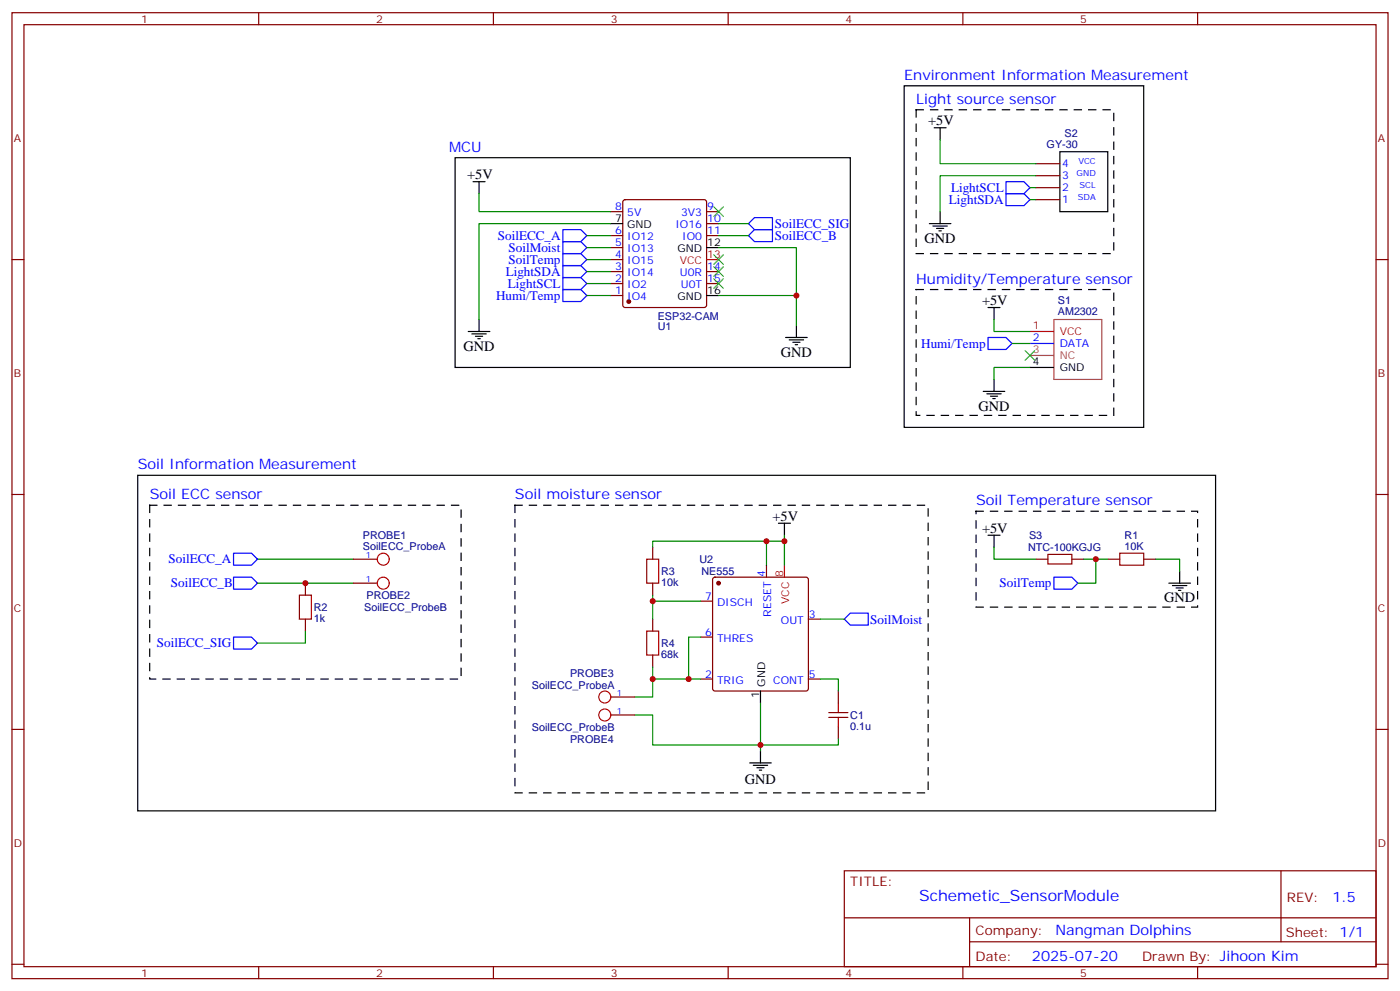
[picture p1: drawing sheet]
<svg xmlns="http://www.w3.org/2000/svg" width="412mm" height="292mm" viewBox="0 0 412 292" stroke-linecap="round" stroke-linejoin="round" font-family="sans-serif">
<g fill="none" stroke="#870000" stroke-width=".35">
<path d="M3.5 3.7h405.4v284.4h-405.4zM7.1 7.3h398.2v277.3h-398.2zM76.2 3.7v3.6M145.3 3.7v3.6M214.5 3.7v3.6M283.6 3.7v3.6M352.8 3.7v3.6M183.7 59l.4-.2h23.3l.5 .2 .2 .5v30.3l-.2 .5-.5 .2h-23.3l-.4-.2-.3-.5v-30.3zM305.2 58.8h7M305.2 55.2h7M305.2 51.7h7M305.2 48.2h7"/>
<path d="M3.5 76.4h3.6M179.9 76.4h3.5M179.9 79.9h3.5M179.9 72.9h3.5M179.9 69.4h3.5M179.9 62.3h3.5M208.1 79.9h3.6M208.1 69.4h3.6M208.1 62.3h3.6M208.1 65.8h3.6M405.3 76.4h3.6M179.9 87h3.5"/>
<path d="M179.9 83.5h3.5M208.1 83.5h3.6M3.5 145.6h3.6M405.3 145.6h3.6M90 171.7v3.5M104.1 164.6h7M104.1 171.7h7M192.3 161.1v3.5M192.3 171.7v3.5M206.4 177h3.5M210.1 170.1l.5-.2h26.8l.5 .2 .2 .5v32.1l-.2 .5-.5 .2h-26.8l-.5-.2-.2-.5v-32.1zM225.8 166.4v3.5"/>
<path d="M305.2 164.6h3.5M315.7 164.6h3.6M326.3 164.6h3.5M336.9 164.6h3.5M90 182.2v3.6M192.3 182.2v3.6M192.3 192.8v3.6M206.4 199.9h3.5M206.4 187.5h3.5M238.1 199.9h3.6M238.1 182.2h3.6M3.5 214.7h3.6"/>
<path d="M179.9 205.2h7.1M179.9 210.5h7.1M246.9 203.4v3.5M246.9 214v3.5M405.3 214.7h3.6M248.7 256.3h156.6v28.3h-156.6zM377.3 256.4v20.8M248.7 270.2h156.5M285.6 277.2h119.6M285.6 270.2v14.1M3.5 283.8h3.6M76.2 284.6v3.5"/>
<path d="M145.3 284.6v3.5M214.5 284.6v3.5M283.6 284.6v3.5M352.8 284.6v3.5M405.3 283.8h3.6"/>
</g>
<g fill="#870000" stroke="#870000" stroke-width=".35">
<circle cx="185.2" cy="88.8" r=".53"/>
<circle cx="211.7" cy="171.7" r=".53"/>
</g>
<g fill="none" stroke="#000" stroke-width=".35">
<path d="M266.3 25.3h70.6v100.5h-70.6zM275.2 37.6h3.5M276.9 37.6v3.5M134.1 46.4h116.4v61.8h-116.4zM139.3 53.5h3.6M141.1 53.5v3.5M312.2 44.7h14.1v17.6h-14.1zM179.9 65.8h3.5M208.1 72.9h3.6M273.8 65.8h6.3M274.8 66.5h4.2M275.9 67.2h2.1"/>
<path d="M276.6 67.9h.7M276.9 62.3v3.5M137.9 97.6h6.4M139 98.3h4.2M140.1 99h2.1M140.8 99.7h.7M141.1 94.1v3.5M208.1 87h3.6M231.4 99.3h6.4M234.6 95.8v3.5M291 90.5h3.6M292.8 90.5v3.6"/>
<path d="M232.5 100h4.2M233.5 100.8h2.2M234.2 101.5h.7M289.6 115.2h6.4M290.7 115.9h4.2M291.7 116.6h2.2M292.5 117.3h.7M292.8 111.7v3.5M303.4 108.2h6.9M40.6 139.9h317.5v98.8h-317.5zM229.3 154h3.5M231.1 154v3.6"/>
<path d="M291 157.6h3.6M292.8 157.6v3.5M344.3 171.7h6.4M345.4 172.4h4.2M346.4 173.1h2.1M347.1 173.8h.7M347.5 168.1v3.6M224 203.4v3.5M220.8 224.6h6.4M221.9 225.3h4.2M223 226h2.1M223.7 226.7h.7"/>
<path d="M224 221.1v3.5"/>
</g>
<g fill="none" stroke="#f00" stroke-width=".35">
<path d="M208.1 76.4h3.6M303.4 97.6h6.9M231.1 166.4v3.5"/>
<circle cx="112.9" cy="171.7" r="1.76"/>
<circle cx="112.9" cy="164.6" r="1.76"/>
<circle cx="178.2" cy="205.2" r="1.76"/>
<circle cx="178.2" cy="210.5" r="1.76"/>
</g>
<path d="M88.2 175.2h3.5v7h-3.5zM190.5 164.6h3.5v7.1h-3.5zM308.7 163.2h7v2.8h-7zM329.8 162.8h7.1v3.6h-7.1zM190.5 185.8h3.5v7h-3.5zM244.1 211.2h5.7M244.1 209.8h5.7M246.9 206.9v2.9M246.9 211.2v2.8" fill="none" stroke="#a10000" stroke-width=".35"/>
<path d="M310.4 94.1v17.6h14.2v-17.6h-14M303.4 104.6h6.9" fill="none" stroke="#a64a4a" stroke-width=".35"/>
<g fill="none" stroke="#00f" stroke-width=".35">
<path d="M296.3 57h5.3l1.8 1.8-1.8 1.7h-5.3zM296.3 53.5h5.3l1.8 1.7-1.8 1.8h-5.3zM165.8 74.6h5.3l1.8 1.8-1.8 1.8h-5.3zM165.8 71.1h5.3l1.8 1.8-1.8 1.7h-5.3zM165.8 67.6h5.3l1.8 1.8-1.8 1.7h-5.3zM165.8 78.2h5.3l1.8 1.7-1.8 1.8h-5.3zM220.5 65.8l1.7-1.7h5.3v3.5h-5.3zM220.5 69.4l1.7-1.8h5.3v3.5h-5.3zM165.8 85.2h5.3l1.8 1.8-1.8 1.8h-5.3zM165.8 81.7h5.3l1.8 1.8-1.8 1.7h-5.3zM291 99.3h5.3l1.8 1.8-1.8 1.8h-5.3zM303.4 101.1h6.9"/>
<path d="M68.8 169.9h5.3l1.7 1.8-1.7 1.7h-5.3zM68.8 162.8h5.3l1.7 1.8-1.7 1.8h-5.3zM310.4 169.9h5.3l1.8 1.8-1.8 1.7h-5.3zM68.8 187.5h5.3l1.7 1.8-1.7 1.8h-5.3zM248.7 182.2l1.8-1.7h5.3v3.5h-5.3z"/>
</g>
<g fill="none" stroke="#008700" stroke-width=".35">
<path d="M141.1 57v5.3h38.8M276.9 41.1v7.1h28.3M303.4 55.2h1.8M303.4 58.8h1.8M305.2 51.7h-28.3v10.6M172.9 79.9h7M172.9 76.4h7M172.9 72.9h7M172.9 69.4h7M179.9 65.8h-38.8v28.3M211.7 72.9h22.9v14.1M211.7 69.4h8.8"/>
<path d="M211.7 65.8h8.8M172.9 87h7M172.9 83.5h7M211.7 87h22.9v8.8M292.8 94.1v3.5h10.6M298.1 101.1h5.3M303.4 108.2h-10.6v3.5M225.8 159.3h-33.5v1.8M231.1 159.3h-5.3v7.1M231.1 157.6v8.8M75.8 164.6h28.3M75.8 171.7h28.3"/>
<path d="M192.3 175.2v7M192.3 177h14.1M292.8 161.1v3.5h12.4M319.3 164.6h7M322.8 164.6v7.1h-5.3M340.4 164.6h7.1v3.5M90 185.8v3.5h-14.2M192.3 196.4v3.5h14.1M192.3 199.9v5.3h-5.3M206.4 187.5h-3.6v12.4M241.7 199.9h5.2v3.5M241.7 182.2h7"/>
<path d="M187 210.5h5.3v8.8h54.6v-1.8M224 206.9v14.2"/>
</g>
<path d="M210.3 60.9l2.8 2.8M210.3 78.5l2.8 2.9M210.3 75l2.8 2.8M213.1 60.9l-2.8 2.8M213.1 78.5l-2.8 2.9M213.1 75l-2.8 2.8M210.3 82.1l2.8 2.8M213.1 82.1l-2.8 2.8M302 103.2l2.8 2.8M304.8 103.2l-2.8 2.8" fill="none" stroke="#3c3" stroke-width=".35"/>
<path d="M269.9 32.3h58.2v42.3h-58.2zM269.9 85.2h58.2v37.1h-58.2zM44.1 148.7h91.7v51.2h-91.7zM151.7 148.7h121.7v84.7h-121.7zM287.5 150.5h65.3v28.2h-65.3z" fill="none" stroke="#000" stroke-width=".35" stroke-dasharray="2.1 2.1"/>
<g fill="#c00">
<circle cx="234.6" cy="87" r=".88"/>
<circle cx="322.8" cy="164.6" r=".88"/>
<circle cx="90" cy="171.7" r=".88"/>
<circle cx="231.1" cy="159.3" r=".88"/>
<circle cx="225.8" cy="159.3" r=".88"/>
<circle cx="192.3" cy="177" r=".88"/>
<circle cx="202.8" cy="199.9" r=".88"/>
<circle cx="224" cy="219.3" r=".88"/>
<circle cx="192.3" cy="199.9" r=".88"/>
</g>
<text font-size="4.6" fill="#00f" x="270.8" y="265.4">Schemetic_SensorModule</text>
<g font-size="4.2" fill="#00f">
<text x="266.3" y="23.5">Environment Information Measurement</text>
<text x="269.9" y="30.6">Light source sensor</text>
<text x="132.3" y="44.7">MCU</text>
<text x="269.9" y="83.5">Humidity/Temperature sensor</text>
<text x="40.6" y="138.1">Soil Information Measurement</text>
<text x="44.1" y="147">Soil ECC sensor</text>
<text x="151.7" y="147">Soil moisture sensor</text>
<text x="287.5" y="148.7">Soil Temperature sensor</text>
<text x="392.5" y="265.6">1.5</text>
<text x="310.9" y="275.2">Nangman Dolphins</text>
<text x="304" y="283">2025-07-20</text>
</g>
<g font-size="4.2">
<text x="273.4" y="36.9">+5V</text>
<text x="137.6" y="52.8">+5V</text>
<text x="272.3" y="71.5">GND</text>
<text x="289.3" y="89.8">+5V</text>
<text x="136.5" y="103.2">GND</text>
<text x="230" y="105">GND</text>
<text x="288.2" y="120.9">GND</text>
<text x="227.5" y="153.3">+5V</text>
<text x="289.3" y="156.8">+5V</text>
<text x="342.9" y="177.3">GND</text>
<text x="219.4" y="230.7">GND</text>
</g>
<g font-size="3.9" fill="#00f">
<text x="279.5" y="60">LightSDA</text>
<text x="280.1" y="56.5">LightSCL</text>
<text x="146.6" y="70.6">SoilECC_A</text>
<text x="228.2" y="67.2">SoilECC_SIG</text>
<text x="228.2" y="70.7">SoilECC_B</text>
<text x="149.8" y="74.1">SoilMoist</text>
<text x="149.8" y="77.7">SoilTemp</text>
<text x="149" y="81.1">LightSDA</text>
<text x="146.1" y="88.3">Humi/Temp</text>
<text x="149.6" y="84.7">LightSCL</text>
<text x="271.4" y="102.4">Humi/Temp</text>
<text x="49.6" y="165.9">SoilECC_A</text>
<text x="50.3" y="172.8">SoilECC_B</text>
<text x="294.4" y="172.9">SoilTemp</text>
<text x="256.3" y="183.6">SoilMoist</text>
<text x="46.2" y="190.6">SoilECC_SIG</text>
</g>
<g font-size="3.9" fill="#800">
<text x="250.5" y="260.9">TITLE:</text>
<text x="379.1" y="265.6">REV:</text>
<text x="287.4" y="275.1">Company:</text>
<text x="378.7" y="275.7">Sheet: 1/1</text>
<text x="287.4" y="282.8">Date:</text>
<text x="336.4" y="282.9">Drawn By: Jihoon Kim</text>
</g>
<g font-size="3.2" fill="#800">
<text x="41.6" y="6.7">1</text>
<text x="110.8" y="6.7">2</text>
<text x="179.9" y="6.7">3</text>
<text x="249.1" y="6.7">4</text>
<text x="318.2" y="6.7">5</text>
<text x="4.1" y="41.8">A</text>
<text x="405.9" y="41.8">A</text>
<text x="4.1" y="111">B</text>
<text x="405.9" y="111">B</text>
<text x="4.1" y="180.1">C</text>
<text x="405.9" y="180.1">C</text>
<text x="4.1" y="249.3">D</text>
<text x="405.9" y="249.3">D</text>
<text x="41.6" y="287.5">1</text>
<text x="110.8" y="287.5">2</text>
<text x="179.9" y="287.5">3</text>
<text x="249.1" y="287.5">4</text>
<text x="318.2" y="287.5">5</text>
</g>
<g font-size="3.2" fill="#000080">
<text x="313.6" y="40.4">S2</text>
<text x="308.3" y="43.6">GY-30</text>
<text x="311.6" y="89.5">S1</text>
<text x="193.8" y="94.1">ESP32-CAM</text>
<text x="311.6" y="92.7">AM2302</text>
<text x="193.8" y="97.2">U1</text>
<text x="106.9" y="161.8">SoilECC_ProbeA</text>
<text x="106.9" y="158.6">PROBE1</text>
<text x="303.1" y="158.7">S3</text>
<text x="331.3" y="161.8">10K</text>
<text x="331.3" y="158.6">R1</text>
<text x="206" y="165.7">U2</text>
<text x="302.8" y="162.2">NTC-100KGJG</text>
<text x="194.7" y="172.4">10k</text>
<text x="194.7" y="169.3">R3</text>
<text x="206.6" y="169.2">NE555</text>
<text x="92.4" y="179.9">R2</text>
<text x="107.3" y="179.8">SoilECC_ProbeB</text>
<text x="108" y="176.3">PROBE2</text>
<text x="92.4" y="183">1k</text>
<text x="194.7" y="190.5">R4</text>
<text x="194.7" y="193.6">68k</text>
<text x="156.7" y="202.8">SoilECC_ProbeA</text>
<text x="167.9" y="199.2">PROBE3</text>
<text x="156.7" y="215.1">SoilECC_ProbeB</text>
<text x="250.5" y="214.8">0.1u</text>
<text x="250.5" y="211.6">C1</text>
<text x="167.9" y="218.6">PROBE4</text>
</g>
<g font-size="3.2" fill="#00f">
<text x="312.9" y="52.8">3</text>
<text x="312.9" y="49.2">4</text>
<text x="312.9" y="59.8">1</text>
<text x="312.9" y="56.3">2</text>
<text x="181.3" y="61.9">8</text>
<text x="184.7" y="63.7">5V</text>
<text x="200.6" y="63.7">3V3</text>
<text x="208.3" y="61.9">9</text>
<text x="208.3" y="65.5">10</text>
<text x="181.3" y="69">6</text>
<text x="184.7" y="70.8">IO12</text>
<text x="199" y="67.2">IO16</text>
<text x="201" y="70.8">IO0</text>
<text x="208.3" y="69">11</text>
<text x="181.3" y="76.1">4</text>
<text x="181.3" y="72.5">5</text>
<text x="184.7" y="77.8">IO15</text>
<text x="184.7" y="74.3">IO13</text>
<text x="181.3" y="83.1">2</text>
<text x="181.3" y="79.6">3</text>
<text x="184.7" y="81.4">IO14</text>
<text x="200.3" y="81.4">U0R</text>
<text x="208.3" y="79.6">14</text>
<text x="208.3" y="83.1">15</text>
<text x="181.3" y="86.6">1</text>
<text x="184.7" y="88.4">IO4</text>
<text x="184.7" y="84.9">IO2</text>
<text x="200.5" y="84.9">U0T</text>
<text x="304.3" y="100.4">2</text>
<text x="312.2" y="102.1">DATA</text>
<text x="225.4" y="169.7" transform="rotate(-90 225.4 169.7)">4</text>
<text x="207.7" y="176.6">7</text>
<text x="211.2" y="178.4">DISCH</text>
<text x="227.2" y="181.5" transform="rotate(-90 227.2 181.5)">RESET</text>
<text x="230" y="183.7">OUT</text>
<text x="238.3" y="181.9">3</text>
<text x="207.7" y="187.2">6</text>
<text x="211.2" y="188.9">THRES</text>
<text x="207.7" y="199.5">2</text>
<text x="211.2" y="201.3">TRIG</text>
<text x="227.8" y="201.3">CONT</text>
<text x="238.3" y="199.5">5</text>
</g>
<g font-size="3.2">
<text x="181.3" y="65.5">7</text>
<text x="184.7" y="67.2">GND</text>
<text x="199.6" y="74.3">GND</text>
<text x="208.3" y="72.5">12</text>
<text x="199.6" y="88.4">GND</text>
<text x="208.3" y="86.6">16</text>
<text x="304.3" y="107.5">4</text>
<text x="312.2" y="109.2">GND</text>
<text x="225.4" y="202.1" transform="rotate(-90 225.4 202.1)">GND</text>
<text x="223.7" y="205.6" transform="rotate(-90 223.7 205.6)">1</text>
</g>
<g font-size="3.2" fill="#f00">
<text x="200.2" y="77.8">VCC</text>
<text x="208.3" y="76.1">13</text>
<text x="304.3" y="96.9">1</text>
<text x="312.2" y="98.6">VCC</text>
<text x="230.7" y="169.7" transform="rotate(-90 230.7 169.7)">8</text>
<text x="232.5" y="177.8" transform="rotate(-90 232.5 177.8)">VCC</text>
</g>
<g font-size="3.2" fill="#a54b4b">
<text x="304.3" y="103.9">3</text>
<text x="312.2" y="105.7">NC</text>
</g>
<g font-size="2.5" fill="#00f">
<text x="317.1" y="51.7">GND</text>
<text x="317.7" y="48.2">VCC</text>
<text x="317.5" y="58.8">SDA</text>
<text x="318" y="55.2">SCL</text>
<text x="107.8" y="164.3">1</text>
<text x="107.8" y="171.3">1</text>
<text x="181.7" y="204.8">1</text>
<text x="181.7" y="210.1">1</text>
</g>
</svg>
